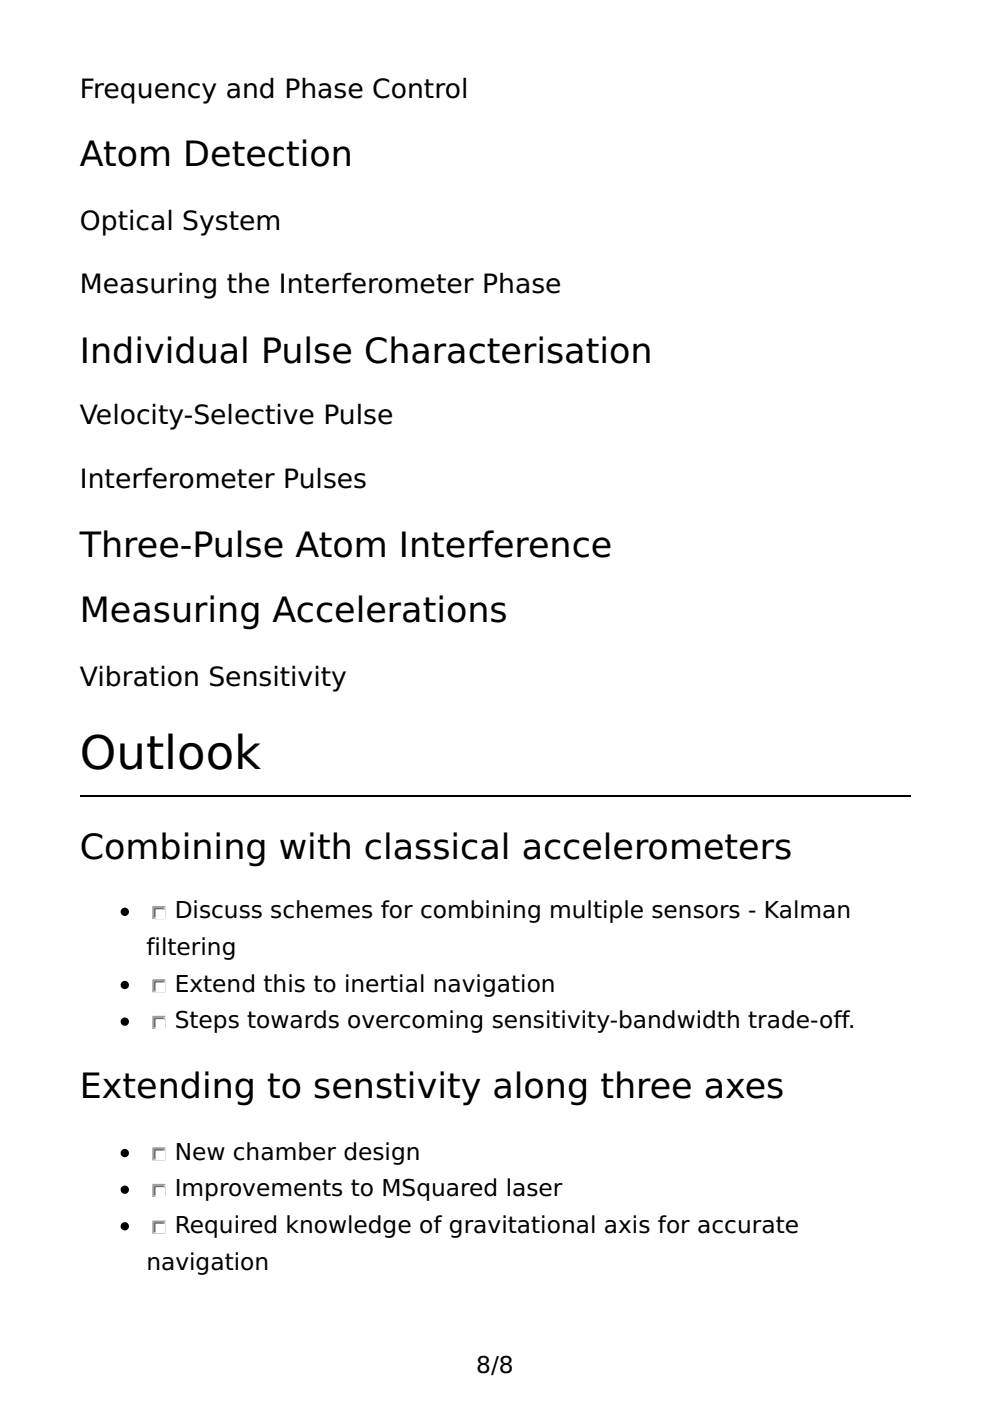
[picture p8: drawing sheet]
<svg xmlns="http://www.w3.org/2000/svg" width="210mm" height="297mm" viewBox="0 0 210 297" stroke-linecap="round" stroke-linejoin="round" font-family="sans-serif">
<path d="M16.9 168.8h176.1" fill="none" stroke="#000" stroke-width=".35"/>
<circle cx="26.5" cy="193.3" r=".71" fill="#000" stroke="#000" stroke-width=".35"/>
<path d="M34.9 192.3h-2.4v2.4" fill="none" stroke="#9f9d9a" stroke-width=".35"/>
<path d="M35.3 192.3v2.8h-2.8" fill="none" stroke="#fff" stroke-width=".35"/>
<path d="M34.6 192.6h-1.8v1.8" fill="none" stroke="#767472" stroke-width=".35"/>
<path d="M34.9 192.6v2.1h-2.1" fill="none" stroke="#cac7c3" stroke-width=".35"/>
<path d="M33.2 193h1.7v1.7h-1.7z" fill="#fff"/>
<circle cx="26.5" cy="208.8" r=".71" fill="#000" stroke="#000" stroke-width=".35"/>
<path d="M34.9 207.8h-2.4v2.5" fill="none" stroke="#9f9d9a" stroke-width=".35"/>
<path d="M35.3 207.8v2.8h-2.8" fill="none" stroke="#fff" stroke-width=".35"/>
<path d="M34.6 208.1h-1.8v1.8" fill="none" stroke="#767472" stroke-width=".35"/>
<path d="M34.9 208.1v2.2h-2.1" fill="none" stroke="#cac7c3" stroke-width=".35"/>
<path d="M33.2 208.5h1.7v1.8h-1.7z" fill="#fff"/>
<circle cx="26.5" cy="216.6" r=".71" fill="#000" stroke="#000" stroke-width=".35"/>
<path d="M34.9 215.5h-2.4v2.5" fill="none" stroke="#9f9d9a" stroke-width=".35"/>
<path d="M35.3 215.5v2.9h-2.8" fill="none" stroke="#fff" stroke-width=".35"/>
<path d="M34.6 215.9h-1.8v1.8" fill="none" stroke="#767472" stroke-width=".35"/>
<path d="M34.9 215.9v2.1h-2.1" fill="none" stroke="#cac7c3" stroke-width=".35"/>
<path d="M33.2 216.3h1.7v1.7h-1.7z" fill="#fff"/>
<circle cx="26.5" cy="244.5" r=".71" fill="#000" stroke="#000" stroke-width=".35"/>
<path d="M34.9 243.4h-2.4v2.5" fill="none" stroke="#9f9d9a" stroke-width=".35"/>
<path d="M35.3 243.4v2.8h-2.8" fill="none" stroke="#fff" stroke-width=".35"/>
<path d="M34.6 243.8h-1.8v1.7" fill="none" stroke="#767472" stroke-width=".35"/>
<path d="M34.9 243.8v2.1h-2.1" fill="none" stroke="#cac7c3" stroke-width=".35"/>
<path d="M33.2 244.1h1.7v1.8h-1.7z" fill="#fff"/>
<circle cx="26.5" cy="252.2" r=".71" fill="#000" stroke="#000" stroke-width=".35"/>
<path d="M34.9 251.2h-2.4v2.4" fill="none" stroke="#9f9d9a" stroke-width=".35"/>
<path d="M35.3 251.2v2.8h-2.8" fill="none" stroke="#fff" stroke-width=".35"/>
<path d="M34.6 251.5h-1.8v1.8" fill="none" stroke="#767472" stroke-width=".35"/>
<path d="M34.9 251.5v2.1h-2.1" fill="none" stroke="#cac7c3" stroke-width=".35"/>
<path d="M33.2 251.9h1.7v1.7h-1.7z" fill="#fff"/>
<circle cx="26.5" cy="260" r=".71" fill="#000" stroke="#000" stroke-width=".35"/>
<path d="M34.9 258.9h-2.4v2.5" fill="none" stroke="#9f9d9a" stroke-width=".35"/>
<path d="M35.3 258.9v2.9h-2.8" fill="none" stroke="#fff" stroke-width=".35"/>
<path d="M34.6 259.3h-1.8v1.8" fill="none" stroke="#767472" stroke-width=".35"/>
<path d="M34.9 259.3v2.1h-2.1" fill="none" stroke="#cac7c3" stroke-width=".35"/>
<path d="M33.2 259.6h1.7v1.8h-1.7z" fill="#fff"/>
<text font-size="9.9" x="16.9" y="163">Outlook</text>
<g font-size="7.4">
<text x="16.9" y="35.3">Atom Detection</text>
<text x="16.9" y="76.9">Individual Pulse Characterisation</text>
<text x="16.9" y="118.2">Three-Pulse Atom Interference</text>
<text x="16.9" y="131.9">Measuring Accelerations</text>
<text x="16.9" y="182">Combining with classical accelerometers</text>
<text x="16.9" y="232.8">Extending to senstivity along three axes</text>
</g>
<g font-size="5.6">
<text x="16.9" y="20.8">Frequency and Phase Control</text>
<text x="16.9" y="48.7">Optical System</text>
<text x="16.9" y="62.1">Measuring the Interferometer Phase</text>
<text x="16.9" y="90">Velocity-Selective Pulse</text>
<text x="16.9" y="103.4">Interferometer Pulses</text>
<text x="16.9" y="145.3">Vibration Sensitivity</text>
</g>
<g font-size="4.9">
<text x="37" y="194.7">Discuss schemes for combining multiple sensors - Kalman</text>
<text x="31" y="202.5">filtering</text>
<text x="37" y="210.3">Extend this to inertial navigation</text>
<text x="37" y="218">Steps towards overcoming sensitivity-bandwidth trade-off.</text>
<text x="37" y="245.9">New chamber design</text>
<text x="37" y="253.6">Improvements to MSquared laser</text>
<text x="37" y="261.4">Required knowledge of gravitational axis for accurate</text>
<text x="31" y="269.2">navigation</text>
<text x="101" y="291">8/8</text>
</g>
</svg>
